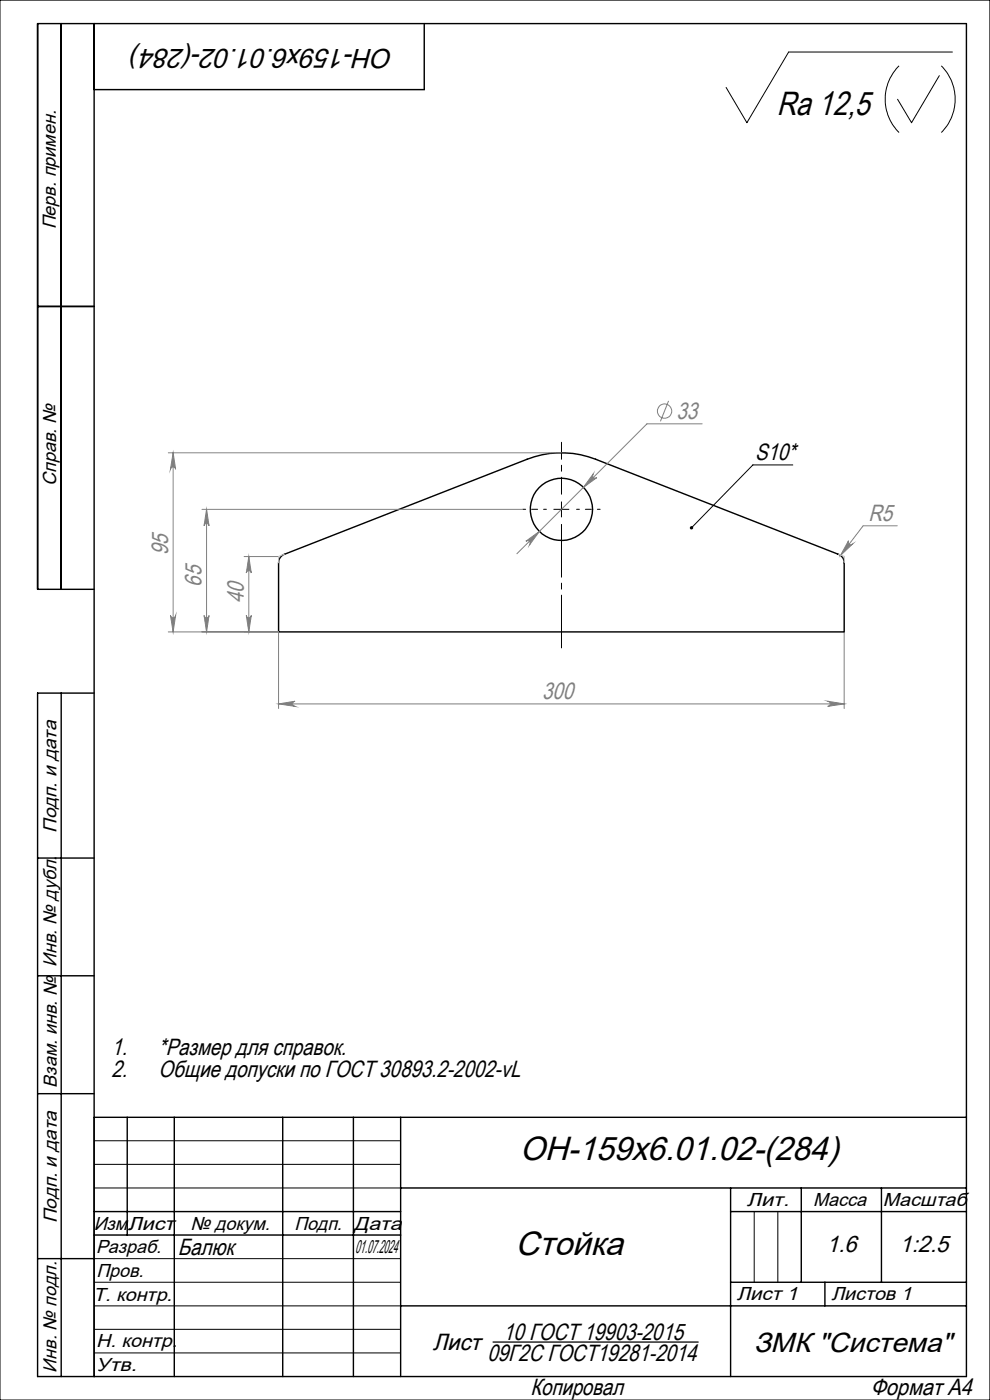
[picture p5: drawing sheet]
<svg xmlns="http://www.w3.org/2000/svg" width="210mm" height="297mm" viewBox="0 0 210 297" stroke-linecap="round" stroke-linejoin="round" font-family="sans-serif">
<g fill="none" stroke="#000" stroke-width=".3">
<path d="M13 5v120M20 5v287M90 5v14h-70M8 65h12M59.8 117.9l52-20.5a20.2 20.2 0 0 1 14.6 0l51.4 20.2a1.82 1.82 0 0 1 1.3 1.8v14.7h-120v-14.7l.2-.8zM20 125h-12v-120h197v287h-197v-145h12M13 147v145M8 182h12M8 207h12M8 232h12M20 237h185M27 237v25"/>
<path d="M37 237v55M60 237v55M75 237v55M85 237v55M20 257h65M85 252h120M155 252v40M155 257h50M170 252v20M187 252v20M8 267h12M20 262h65"/>
<path d="M85 277h120M155 272h50M175 272v5"/>
<circle cx="119.1" cy="108.1" r="6.6"/>
</g>
<g fill="none" stroke="#808080" stroke-width=".21">
<path d="M35.7 96.1h83.4M36.7 96.1v38M36.7 96.1l.6 3.5a.55 .55 0 0 0-.6-.6 .55 .55 0 0 0-.5 .6zM141.8 85.1l-1.7 4.3M148.9 89.9h-11.7l-27.6 27.6M42.8 108.1h68.1M43.8 108.1v26M43.8 108.1l.5 3.4a.53 .53 0 0 0-.5-.5 .53 .53 0 0 0-.5 .5zM51.8 118.1h7.3M52.8 118.1v16M52.8 118.1l.5 3.5a.53 .53 0 0 0-.5-.5 .53 .53 0 0 0-.6 .5zM111.5 114.8l2.9-2.1-2.1 2.9a.55 .55 0 0 0 0-.8 .55 .55 0 0 0-.8 0z"/>
<path d="M125.8 100.5a.55 .55 0 0 0 .1 .8 .55 .55 0 0 0 .7 0l-2.8 2.1zM180 114.7a.56 .56 0 0 0 .1 .8 .56 .56 0 0 0 .8-.1l-2.6 2.4zM190.3 111.5h-7.2l-4.8 6.3M36.2 130.6a.55 .55 0 0 0 .5 .5 .55 .55 0 0 0 .6-.5l-.6 3.5zM43.3 130.6a.53 .53 0 0 0 .5 .5 .53 .53 0 0 0 .5-.5l-.5 3.5zM52.2 130.6a.53 .53 0 0 0 .6 .5 .53 .53 0 0 0 .5-.5l-.5 3.5zM59.1 134.1h-23.4M59.1 134.1v16.2M179.1 134.1v16.2M59.1 149.3l3.5-.5a.55 .55 0 0 0-.5 .5 .55 .55 0 0 0 .5 .6zM59.1 149.3h120M175.6 148.8l3.5 .5-3.5 .6a.55 .55 0 0 0 .5-.6 .55 .55 0 0 0-.5-.5z"/>
<circle cx="141" cy="87.2" r="1.52"/>
</g>
<path d="M104.5 284.7h43.7" fill="none" stroke="#000" stroke-width=".27"/>
<g fill="none" stroke="#000" stroke-width=".21">
<path d="M0 0h210v297h-210zM190.7 14a10 10 0 0 0 0 14.1M199.2 16l-5.8 10-3-4.9M199.7 14a10 10 0 0 1 0 14.1M202 11h-34.7l-8.9 15-4.4-7.4M168.2 98.6h-8.5l-13 13.4M117.5 108.1h3.2M119.1 106.5v3.2M20 242h65M20 247h65M20 252h65M160 257v15"/>
<path d="M165 257v15M20 267h65M20 272h65M20 277h65M20 282h65M20 287h65"/>
</g>
<path d="M119.1 104.8v-11" fill="none" stroke="#000" stroke-width=".21" stroke-dasharray="15.2 1.3 1.3 1.3" stroke-dashoffset="11.6"/>
<path d="M115.9 108h-5M122.3 108h5" fill="none" stroke="#000" stroke-width=".21" stroke-dasharray="15.2 1.3 1.3 1.3" stroke-dashoffset="14.6"/>
<path d="M119.1 111.2v26.2" fill="none" stroke="#000" stroke-width=".21" stroke-dasharray="15.2 1.3 1.3 1.3" stroke-dashoffset="4"/>
<path d="M59.1 119.4v-1.4M59.1 118l1.3-.5M177.8 117.5l1.3 .5M179.1 118v1.4" fill="none" stroke="#c0c0c0" stroke-width=".21" stroke-dasharray="15.2 1.3 1.3 1.3"/>
<path d="M146.5 111.7a.35 .35 0 0 1 .5 0 .35 .35 0 0 1-.1 .5 .35 .35 0 0 1-.5 0l.3-.2-.3 .1z" fill="#000"/>
<g fill="#808080">
<path d="M180 114.7a.56 .56 0 0 0 .1 .8 .56 .56 0 0 0 .8-.1l-2.6 2.4z"/>
<path d="M52.8 118.1l.5 3.5a.53 .53 0 0 0-.5-.5 .53 .53 0 0 0-.6 .5zM52.2 130.6a.53 .53 0 0 0 .6 .5 .53 .53 0 0 0 .5-.5l-.5 3.5z"/>
<path d="M59.1 149.3l3.5-.5a.55 .55 0 0 0-.5 .5 .55 .55 0 0 0 .5 .6zM175.6 148.8l3.5 .5-3.5 .6a.55 .55 0 0 0 .5-.6 .55 .55 0 0 0-.5-.5zM111.5 114.8a.55 .55 0 0 1 .8 0 .55 .55 0 0 1 0 .8l2.1-2.9zM125.8 100.5l-2 2.9 2.8-2.1a.55 .55 0 0 1-.7 0 .55 .55 0 0 1-.1-.8zM210.1 151.5v1.1zM210.1 151.5v1.1z"/>
<path d="M43.8 108.1l.5 3.4a.53 .53 0 0 0-.5-.5 .53 .53 0 0 0-.5 .5zM43.3 130.6a.53 .53 0 0 0 .5 .5 .53 .53 0 0 0 .5-.5l-.5 3.5zM36.7 96.1l.6 3.5a.55 .55 0 0 0-.6-.6 .55 .55 0 0 0-.5 .6zM36.2 130.6a.55 .55 0 0 0 .5 .5 .55 .55 0 0 0 .6-.5l-.6 3.5z"/>
</g>
<g font-size="7.1">
<text x="164.7" y="24.5">Ra 12,5</text>
<text x="110.3" y="246.2">ОН-159х6.01.02-(284)</text>
<text x="109.3" y="266.3">Стойка</text>
</g>
<g font-size="5.8">
<text x="83.5" y="10.4" transform="rotate(-180 83.5 10.4)">ОН-159х6.01.02-(284)</text>
<text x="159.9" y="286.8">ЗМК &quot;Система&quot;</text>
</g>
<g font-size="5" fill="#808080">
<text x="143.5" y="88.8">33</text>
<text x="184.2" y="110.5">R5</text>
<text x="35.7" y="117.8" transform="rotate(-90 35.7 117.8)">95</text>
<text x="42.8" y="124.5" transform="rotate(-90 42.8 124.5)">65</text>
<text x="51.7" y="128" transform="rotate(-90 51.7 128)">40</text>
<text x="115" y="148.2">300</text>
</g>
<g font-size="5">
<text x="160.2" y="97.5">S10*</text>
<text x="23.6" y="223.9">1.</text>
<text x="33.6" y="223.9">*Размер для справок.</text>
<text x="23.6" y="228.4">2.</text>
<text x="33.6" y="228.4">Общие допуски по ГОСТ 30893.2-2002-vL</text>
<text x="37.7" y="266.3">Балюк</text>
<text x="175.3" y="265.7">1.6</text>
<text x="190.8" y="265.7">1:2.5</text>
<text x="91.8" y="286.3">Лист</text>
<text x="106.7" y="284.2">10 ГОСТ 19903-2015</text>
<text x="103.4" y="288.7">09Г2С ГОСТ19281-2014</text>
<text x="112.5" y="296">Копировал</text>
<text x="184.7" y="296">Формат А4</text>
</g>
<g font-size="4">
<text x="11.9" y="48.7" transform="rotate(-90 11.9 48.7)">Перв. примен.</text>
<text x="11.9" y="103.1" transform="rotate(-90 11.9 103.1)">Справ. №</text>
<text x="12" y="176.7" transform="rotate(-90 12 176.7)">Подп. и дата</text>
<text x="12" y="205" transform="rotate(-90 12 205)">Инв. № дубл.</text>
<text x="12" y="230.7" transform="rotate(-90 12 230.7)">Взам. инв. №</text>
<text x="158.4" y="255.8">Лит.</text>
<text x="172.5" y="255.8">Масса</text>
<text x="187.3" y="255.8">Масштаб</text>
<text x="12" y="259.5" transform="rotate(-90 12 259.5)">Подп. и дата</text>
<text x="19.9" y="261">Изм.</text>
<text x="27.1" y="261">Лист</text>
<text x="40.4" y="261">№ докум.</text>
<text x="62.4" y="261">Подп.</text>
<text x="75.1" y="261">Дата</text>
<text x="20.4" y="265.8">Разраб.</text>
<text x="75.4" y="265.8">01.07.2024</text>
<text x="19.8" y="275.9">Т. контр.</text>
<text x="20.4" y="270.8">Пров.</text>
<text x="156.3" y="275.8">Лист 1</text>
<text x="176.4" y="275.7">Листов 1</text>
<text x="20.4" y="285.8">Н. контр.</text>
<text x="12" y="291.2" transform="rotate(-90 12 291.2)">Инв. № подл.</text>
<text x="20.4" y="290.8">Утв.</text>
</g>
</svg>
